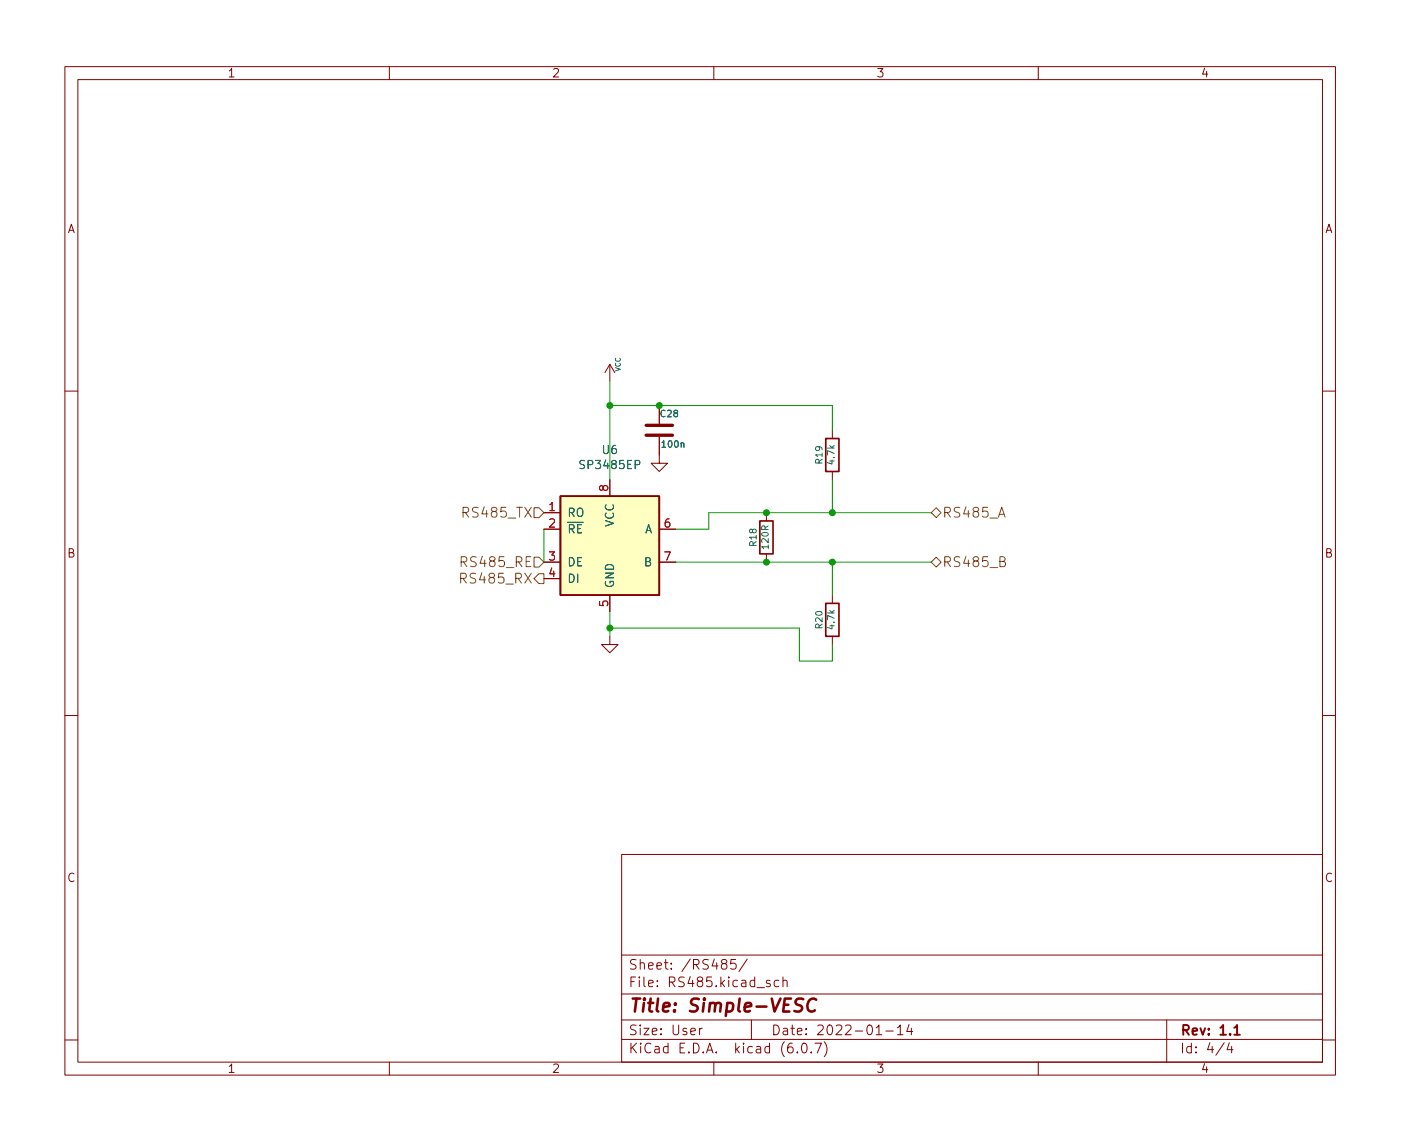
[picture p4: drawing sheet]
<svg xmlns="http://www.w3.org/2000/svg" width="216mm" height="176mm" viewBox="0 0 216 176" stroke-linecap="round" stroke-linejoin="round" font-family="sans-serif">
<g fill="none" stroke="#840000" stroke-width=".15">
<path d="M10 10.3h195.8v155.4h-195.8zM12 12.3h191.8v151.4h-191.8zM60 10.3v2M110 10.3v2M160 10.3v2M94 56.2l-.8 1.2M94 56.2v2.5M94 56.2l.7 1.2M10 60.3h2M83.8 79h2.6M94 73.9v2.6M101.6 67.3v4.1h1.3l-1.3 1.3-1.3-1.3h1.3"/>
<path d="M101.6 62.5v2.8M118.1 79v1.3M128.3 66.3v1.3M128.3 72.7v1.2M203.8 60.3h2M83.8 81.6h2.6M83.8 86.6h2.6M83.8 89.2h2.6M94 98.1v1.2h1.2l-1.2 1.3-1.3-1.3h1.3M94 91.7v2.6M101.6 81.6h2.5M101.6 86.6h2.5"/>
<path d="M118.1 85.4v1.2M128.3 91.7v1.3M128.3 98.1v1.2M10 110.3h2M203.8 110.3h2M95.8 131.7h108v32h-108zM95.8 157.2h108M95.8 153.2h108M95.8 147.2h108M107.8 158.5v1M108.2 158.5h-.3l-.1 .2M111.4 148.5l-.2-.3v-.2l.2-.1h.5l.1 .2-.1 .3-.6 .2-.1 .2v.4l.2 .2 .5-.1 .1-.2v-.3l-.3-.3"/>
<path d="M113.4 147.9h-.7l-.1 .7 .2-.2 .5 .1 .1 .2v.5l-.2 .2h-.4l-.2-.2M115.2 147.8l-1.3 1.9M115.8 157.2v3M118.7 151.1h-.4l-.2 .2 .1 .2 .5 .1v.4h-.6M120 151.1h-.4l-.3 .2v.5l.1 .2h.6M120.7 151.2a.37 .37 0 0 1 .6 .1v.8M120.7 150.6v1.5M135 159.5h.9M136.5 158.9h1.2M138.3 158.4l.4-.4v1.5M138.3 159.5h.9M140.1 157.9l-.4 1.1h1"/>
<path d="M140.4 158.5v1M179.8 157.2v6.5M10 160.3h2M60 163.7v2M95.8 160.2h108M110 163.7v2M122.9 162.1v.2M123.7 160.8h.3a.94 .94 0 0 1 0 1.5h-.1a1 1 0 0 1-.2-1.5zM125 162.1v.2M125.6 160.8h1l-.7 1.5M127 160.5a1.72 1.72 0 0 1 0 2.3M160 163.7v2"/>
<path d="M188.7 160.7l-1.3 1.9M189.4 160.7l-.3 1.1h.9M189.8 161.3v1M203.8 160.3h2"/>
</g>
<path d="M190.2 158.4l.4-.4v1.5M190.2 159.5h.9" fill="none" stroke="#840000" stroke-width=".3"/>
<path d="M123.8 154a.85 .85 0 0 0-1.1 .1 .45 .45 0 0 0 .2 .7l.4 .1a.49 .49 0 0 1 .3 .6 .49 .49 0 0 1-.4 .4l-.8-.1M125.8 154.1a.8 .8 0 0 0-.9-.1 .8 .8 0 0 0-.4 .7 .76 .76 0 0 0 .1 .9 .76 .76 0 0 0 .9 .2l.1-.1" fill="none" stroke="#840000" stroke-width=".4"/>
<path d="M86.4 76.5h15.2v15.2h-15.2zM127.3 67.6h2v5.1h-2zM117.1 80.3h2v5.1h-2zM127.3 93h2v5.1h-2z" fill="none" stroke="#840000" stroke-width=".25"/>
<path d="M99.6 67.1h4M99.6 65.5h4" fill="none" stroke="#840000" stroke-width=".51"/>
<path d="M86.4 76.5h15.2v15.2h-15.2z" fill="#ffffc2" stroke="#ffffc2" stroke-width=".15"/>
<path d="M82.3 78.2h.8l.7 .8-.7 .8h-.8zM143.5 79l.8-.8 .7 .8-.7 .8zM71 89.1h.6a.41 .41 0 0 0 .3-.4 .41 .41 0 0 0-.3-.4h-.6v1.6M82.3 85.9h.8l.7 .7-.7 .8h-.8zM83.1 88.4h.7v1.5h-.7l-.8-.7zM144.3 85.9l.7 .7-.7 .8-.8-.8zM154.1 86.5l.6-.1 .2-.2-.1-.3-.2-.1h-.5v1.5h.6a.41 .41 0 0 0 .3-.4 .41 .41 0 0 0-.4-.4" fill="none" stroke="#725600" stroke-width=".15"/>
<path d="M94 58.7v15.2M94 62.5h34.3v3.8M128.3 73.9v5.1M143.5 79h-34.3v2.6h-5.1M83.8 81.6v5M94 96.8h29.2v5.1h5.1v-2.6M94 94.3v3.8M104.1 86.6h39.4M128.3 86.6v5.1" fill="none" stroke="#009600" stroke-width=".15"/>
<g fill="#009600" stroke="#009600" stroke-width=".15">
<circle cx="128.3" cy="86.6" r=".46"/>
<circle cx="101.6" cy="62.5" r=".46"/>
<circle cx="94" cy="62.5" r=".46"/>
<circle cx="118.1" cy="79" r=".46"/>
<circle cx="118.1" cy="86.6" r=".46"/>
<circle cx="128.3" cy="79" r=".46"/>
<circle cx="94" cy="96.8" r=".46"/>
</g>
<text font-size="2.8" fill="#840000" x="96.8" y="156">Title: Simple-VESC</text>
<g font-size="2.1" fill="#725600">
<text x="71.8" y="79.8">RS485_TX</text>
<text x="145.2" y="79.8">RS485_A</text>
<text x="71.6" y="87.4">RS485_RE</text>
<text x="71.6" y="89.9">RS485_RX</text>
<text x="145.2" y="87.4">RS485_B</text>
</g>
<g font-size="2.1" fill="#840000">
<text x="96.8" y="149.4">Sheet: /RS485/</text>
<text x="96.8" y="152.1">File: RS485.kicad_sch</text>
<text x="96.8" y="159.5">Size: User</text>
<text x="118.8" y="159.5">Date: 2022-01-14</text>
<text x="181.8" y="159.5">Rev: 1.1</text>
<text x="96.8" y="162.3">KiCad E.D.A. kicad (6.0.7)</text>
<text x="181.8" y="162.3">Id: 4/4</text>
</g>
<g font-size="1.8" fill="#840000">
<text x="35" y="11.9">1</text>
<text x="85" y="11.9">2</text>
<text x="135" y="11.9">3</text>
<text x="185" y="11.9">4</text>
<text x="10.3" y="35.9">A</text>
<text x="204.1" y="35.9">A</text>
<text x="10.3" y="85.9">B</text>
<text x="204.1" y="85.9">B</text>
<text x="10.3" y="135.9">C</text>
<text x="204.1" y="135.9">C</text>
<text x="35" y="165.3">1</text>
<text x="85" y="165.3">2</text>
<text x="135" y="165.3">3</text>
<text x="185" y="165.3">4</text>
</g>
<g font-size="1.8" fill="#006464">
<text x="92.8" y="70">U6</text>
<text x="89.7" y="72.3">SP3485EP</text>
<text x="87.4" y="79.6">RO</text>
<text x="87.4" y="82.2">~{RE}</text>
<text x="94.6" y="81.2" transform="rotate(-90 94.6 81.2)">VCC</text>
<text x="99.3" y="82.2">A</text>
<text x="87.4" y="87.3">DE</text>
<text x="87.4" y="89.8">DI</text>
<text x="99.3" y="87.3">B</text>
<text x="94.6" y="90.7" transform="rotate(-90 94.6 90.7)">GND</text>
</g>
<g font-size="1.8" fill="#a90000">
<text x="93.7" y="75.7" transform="rotate(-90 93.7 75.7)">8</text>
<text x="84.6" y="78.8">1</text>
<text x="84.6" y="81.3">2</text>
<text x="102.4" y="81.3">6</text>
<text x="84.6" y="86.4">3</text>
<text x="84.6" y="88.9">4</text>
<text x="102.4" y="86.4">7</text>
<text x="93.7" y="93.5" transform="rotate(-90 93.7 93.5)">5</text>
</g>
<g font-size="1.4" fill="#006464">
<text x="101.8" y="64.3">C28</text>
<text x="102.1" y="69">100n</text>
<text x="126.7" y="71.4" transform="rotate(-90 126.7 71.4)">R19</text>
<text x="128.6" y="71.5" transform="rotate(-90 128.6 71.5)">4.7k</text>
<text x="116.6" y="84.1" transform="rotate(-90 116.6 84.1)">R18</text>
<text x="118.4" y="84.5" transform="rotate(-90 118.4 84.5)">120R</text>
<text x="126.7" y="96.8" transform="rotate(-90 126.7 96.8)">R20</text>
<text x="128.6" y="96.9" transform="rotate(-90 128.6 96.9)">4.7k</text>
</g>
<text font-size="1.1" fill="#006464" x="95.6" y="57.3" transform="rotate(-90 95.6 57.3)">VCC</text>
</svg>
